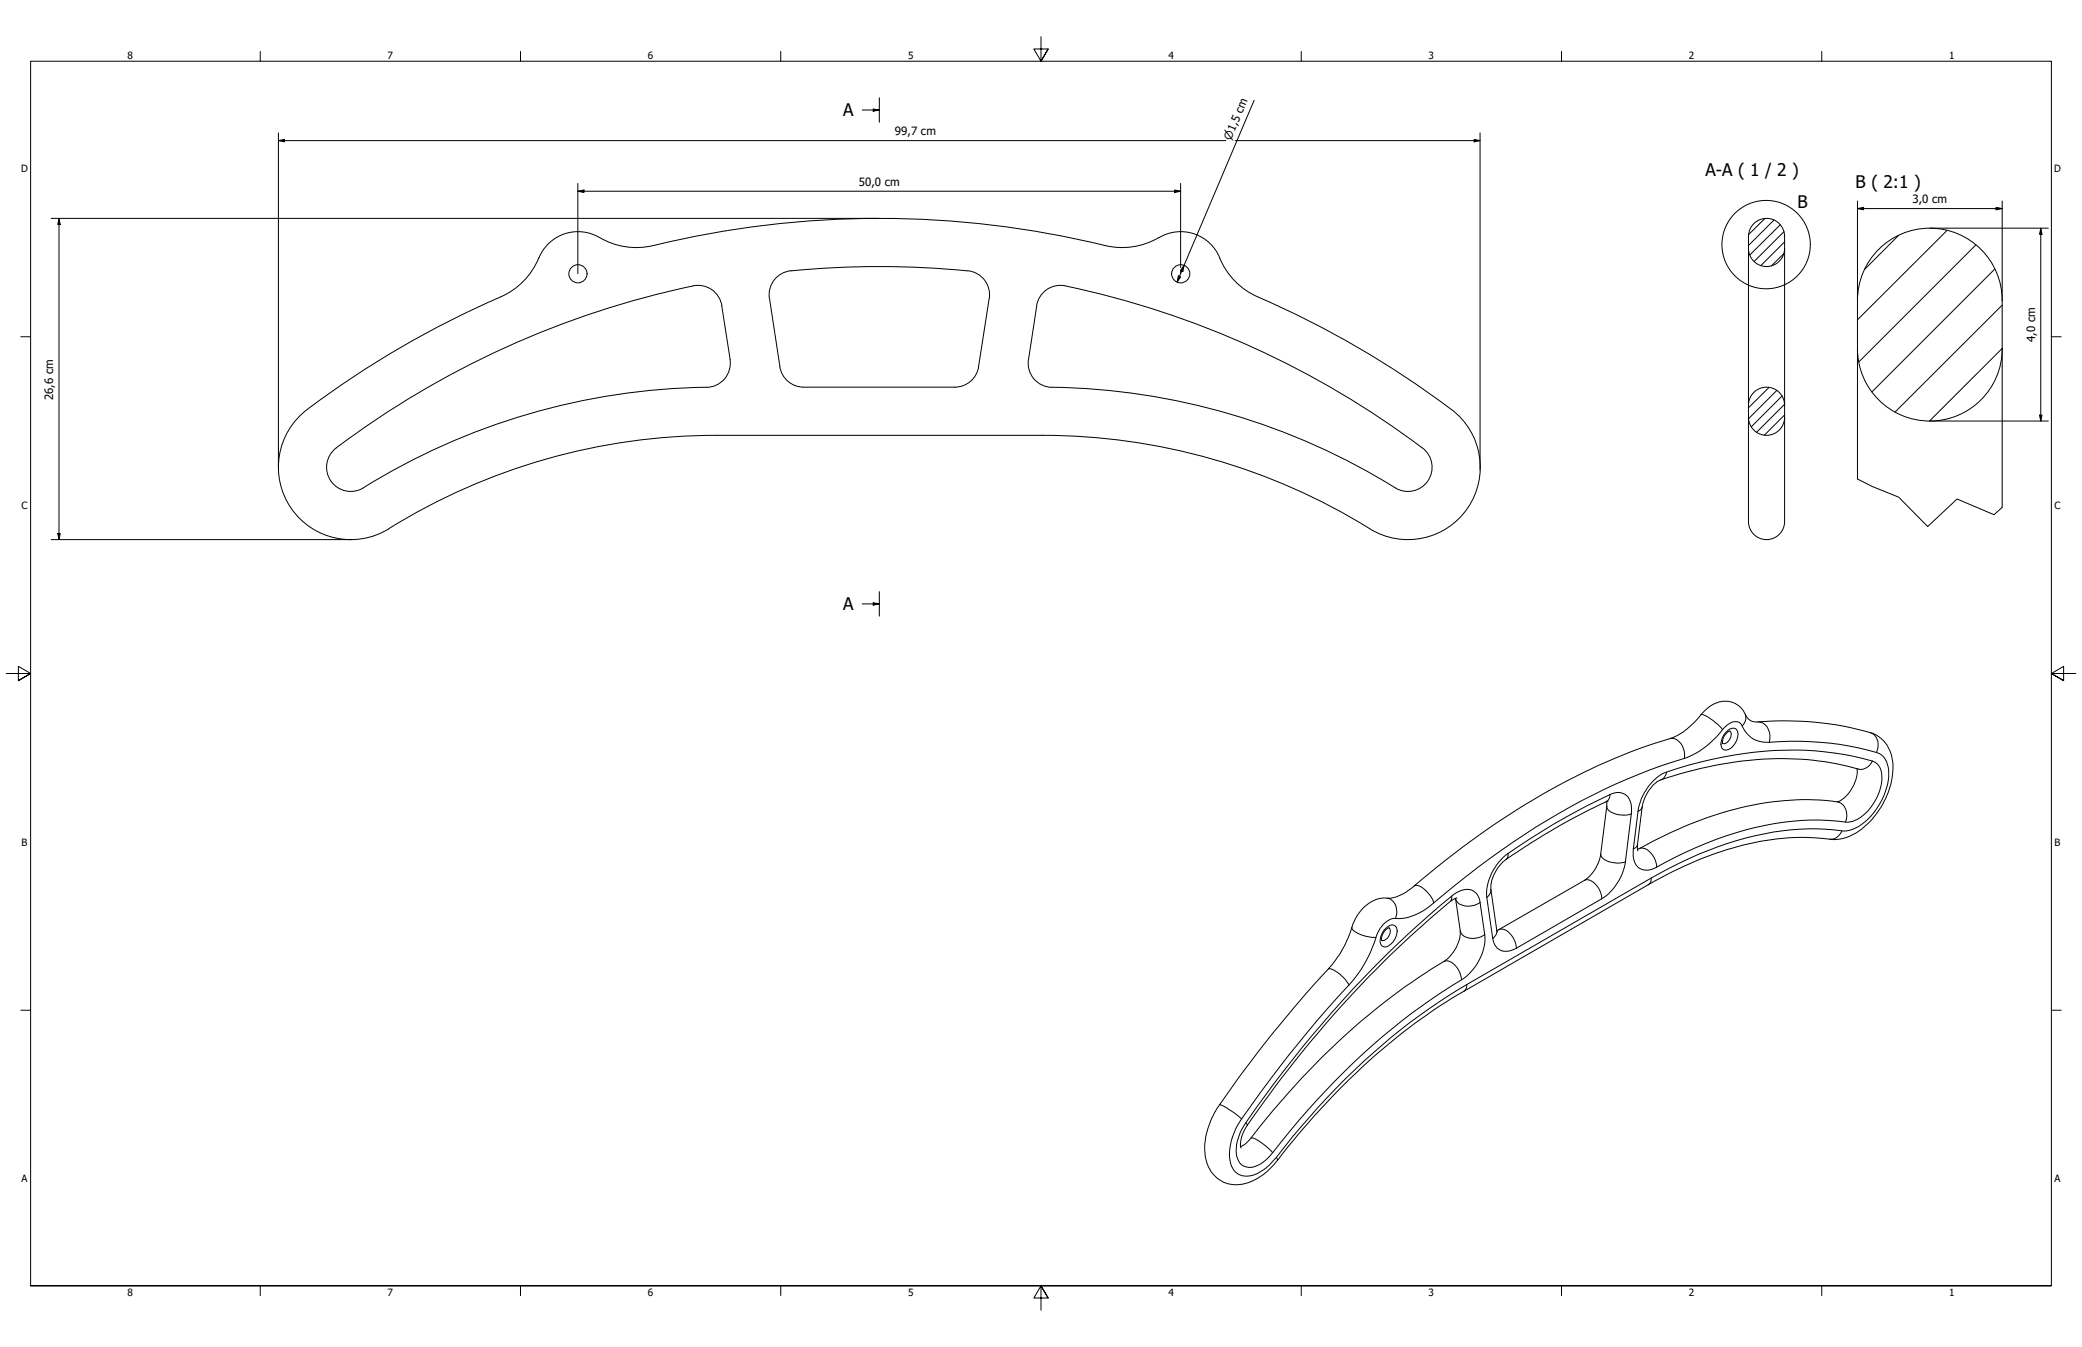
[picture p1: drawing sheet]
<svg xmlns="http://www.w3.org/2000/svg" width="864mm" height="559mm" viewBox="0 0 864 559" stroke-linecap="round" stroke-linejoin="round" font-family="sans-serif">
<!-- layer: Hatch (ISO) -->
<g fill="none" stroke="#000" stroke-width=".41">
<path d="M732 90.7l-6.7 6.6M735.8 91.3l-10.5 10.6M738.5 93.2l-12.7 12.5M740 96.1l-12.4 12.4M787.5 97.7l-14 14M807.6 95.6l-37.1 37.1M740 105.2l-5.2 5M740.2 100.3l-9.8 9.9M819.6 101.6l-48.5 48.5M827.4 111.6l-50.9 51M830.5 126.6l-44.5 44.3M830.5 144.5l-30.1 30.2"/>
<path d="M733.8 160.7l-8.5 8.5M737 162l-11.7 11.7M739.2 164.3l-12.8 12.7M740.2 172.1l-8.3 8.4M740.2 167.7l-11.6 11.6"/>
</g>
<!-- layer: Visible (ANSI) -->
<g fill="none" stroke="#000" stroke-width=".41">
<path d="M248.6 98.5a30.1 30.1 0 0 0 22.5 3.4 398.2 398.2 0 0 1 190.3 .5 30 30 0 0 0 19.4-3.9M248.7 98.6a17.5 17.5 0 0 0-25.2 8.4M480.8 98.6a17.5 17.5 0 0 1 25.2 8.4M223.5 106.9a31.4 31.4 0 0 1-19.4 17.8 388.2 388.2 0 0 0-78.3 46.5 30 30 0 0 0-4.4 40.5 30 30 0 0 0 39.9 7.6M328.1 112.4a374.8 374.8 0 0 1 73.3 0M328.1 112.3a10 10 0 0 0-9 11.5l4.4 28.3M401.4 112.3a10 10 0 0 1 8.9 11.5l-4.4 28.3M505.9 106.9a30 30 0 0 0 15.9 16.3M299.4 126.9l3.5 22.2M299.4 126.9a10 10 0 0 0-12-8.3 373.8 373.8 0 0 0-148.9 68 10 10 0 0 0-.9 13.4 10 10 0 0 0 13.2 2.4M430 126.9a10 10 0 0 1 12-8.3 374.8 374.8 0 0 1 148 67.2M430 126.9l-3.4 22.2a10 10 0 0 0 9.8 11.6"/>
<path d="M521.8 123.2a394.8 394.8 0 0 1 80.2 46.7M302.8 149.1a10 10 0 0 1-9.8 11.6M323.5 152.1a10 10 0 0 0 9.9 8.5h62.6a10 10 0 0 0 9.9-8.5M293.1 160.6a277.4 277.4 0 0 0-142.4 41.7M436.4 160.6a277.4 277.4 0 0 1 142.3 41.8M602 169.9a30 30 0 0 1 6.8 40.9 30 30 0 0 1-40.6 8.5 257.3 257.3 0 0 0-135.9-38.7M432.4 180.6h-135.3a257.4 257.4 0 0 0-135.8 38.7M590 185.8a10 10 0 0 1 2.3 13.7 10 10 0 0 1-13.6 2.9M717.5 303.3a4.9 4.9 0 0 0-2.9 5.1M770.2 318.9a14.7 14.7 0 0 1-7.8 13.7 120.1 120.1 0 0 0-61.2 9.2 235.8 235.8 0 0 0-22 10.6M770.7 319a128.3 128.3 0 0 0-65.2-.2l-2.7 .6a82.1 82.1 0 0 0-15.4 4.9 16.6 16.6 0 0 0-6.3 10.6l-1.9 15.5 .2 2.6M666.5 332.5v1.9l-2.5 19.9a16.1 16.1 0 0 1-6.8 11l-36.3 20.8"/>
<path d="M667.1 332.3a250.5 250.5 0 0 0-43.7 25.2 15.7 15.7 0 0 0-5 11.5l2.7 17.7M565.7 376.3a12.5 12.5 0 0 1 11-3.7 19.9 19.9 0 0 0 9.9-5.1 317.2 317.2 0 0 1 89.5-55.5l16.6-5.6a29.9 29.9 0 0 0 13.7-10.8 11 11 0 0 1 14-3.3 21 21 0 0 1 4.8 5.9 4.7 4.7 0 0 0 3.9 1.3 126.8 126.8 0 0 1 48.6 5.1 15.3 15.3 0 0 1 7.3 16.4 33.8 33.8 0 0 1-16.9 25.5 16.8 16.8 0 0 1-11.3 1.4 108.4 108.4 0 0 0-53.1 9.1 174.5 174.5 0 0 0-20 10l-76.5 44.2a263.6 263.6 0 0 0-70.7 61.8l-2.3 2.7a59.7 59.7 0 0 1-9.1 10.7 17.4 17.4 0 0 1-17.7 4 15.6 15.6 0 0 1-7.6-16.3 35.3 35.3 0 0 1 6.1-15.8 549.2 549.2 0 0 1 47.4-59.1 48.6 48.6 0 0 0 8.3-16.8l1.8-3.2zM603.8 372.7l1.9 13.5a15.7 15.7 0 0 1-6.8 12.7 290.3 290.3 0 0 0-77.8 70.3l-2.2 2.9a9.8 9.8 0 0 1-4.3 3.6M604.4 372.5l-1.2 .5a297.2 297.2 0 0 0-29.5 26.2 453.6 453.6 0 0 0-57.7 69.9 10 10 0 0 0-1.2 7.1M576.2 384.9a5.2 5.2 0 0 0-3.1 5.2"/>
<circle cx="239.7" cy="113.6" r="3.8"/>
<circle cx="489.8" cy="113.6" r="3.8"/>
</g>
<!-- layer: Visible Narrow (ANSI) -->
<g fill="none" stroke="#000" stroke-width=".41">
<path d="M705.5 296.5a8.4 8.4 0 0 1 5.5 2.8l3.5 3.4M723.9 296.2l.3 1.4-.2 1.4-1.4 2.2M729.1 299.5a5.9 5.9 0 0 1 5 7.5l-.2 .9M692.7 306.4a5.3 5.3 0 0 1 5.7 4.6l.4 1.8-.1 1.8M698.7 314.6a36.2 36.2 0 0 0 16.5-12.7 5.6 5.6 0 0 1 6.2-2.2l.5 .4a15 15 0 0 0 5.7 6.6l2.4 .9a23 23 0 0 0 8.1 .1 110.6 110.6 0 0 1 42 5.2 11.1 11.1 0 0 1 3.2 10.9 28.1 28.1 0 0 1-13.8 19.8l-2.3 .8a12.8 12.8 0 0 1-6.6-.1 110.9 110.9 0 0 0-51.9 8.5l-11.9 5.2-11.8 6.2M698.7 314.6a266.7 266.7 0 0 0-80.5 41.4l-14.2 10.9-9.3 7.7a22.8 22.8 0 0 1-17.2 6.5 12.5 12.5 0 0 0-7.4 9.7 52.8 52.8 0 0 1-10.5 17.8 465.7 465.7 0 0 0-46.4 58.4 21.4 21.4 0 0 0-2.4 16.7 6.9 6.9 0 0 0 9.6 3.6 21.8 21.8 0 0 0 9-7.2 278.8 278.8 0 0 1 79-71.7M716.8 302.9a2.27 2.27 0 0 1 2.4-.8 2.27 2.27 0 0 1 1.7 1.9 7.1 7.1 0 0 1-4.7 7.1 2.27 2.27 0 0 1-2.3-3.2l1.2-3.1zM717.5 303.3a3.6 3.6 0 0 1-1.7 5.1h-1.2M775.8 304a5.7 5.7 0 0 1 2.5 8.2M776.6 315.7a6.5 6.5 0 0 1 4 7.1 21.1 21.1 0 0 1-12.3 18 11.5 11.5 0 0 1-6.4-.2 115.5 115.5 0 0 0-54.2 9.2l-8.2 3.6-8.2 4.1a21.8 21.8 0 0 1-7.3 3.4 5.6 5.6 0 0 1-6.6-6.2l.1-2.6M776.6 315.7a133 133 0 0 0-67-.6l-13.7 3.7a20 20 0 0 0-7.6 3 22.9 22.9 0 0 0-8.9 14.7M776.6 315.7a5.3 5.3 0 0 1-5.9 3.3"/>
<path d="M666.5 334.4v.5a5.5 5.5 0 0 0 4.8 3.1l2.9 .2 2.5-.5M667.9 329.6a5.8 5.8 0 0 1 6.2 0 5.8 5.8 0 0 1 2.6 5.7v2.4M667.9 329.6l-.6 1.9-1.1 1.2M667.9 329.6a280 280 0 0 0-42.4 24.5M676.7 337.7l-2.5 19.8M679.4 336.5l-1.9 15.6M681.1 334.9l-.6 1.1-1.1 .5M691.3 320.3l-.8 2-1.6 1.2M762.1 332.7a5.9 5.9 0 0 1 3.4 8.3M625.5 354.1a21.2 21.2 0 0 0-8.8 18.2M625.5 354.1l-.2 1.7-.6 .7M664 354.3a5.7 5.7 0 0 0 5.9 3.7l1.8 .1 2.5-.6"/>
<path d="M674.2 357.5a22.7 22.7 0 0 1-9.8 15.4M679.2 350.4l-.7 1.1-1 .6M680 352a5.4 5.4 0 0 1 6 3.5l.7 1.7 .5 2.5M764 344.7a5.2 5.2 0 0 1-5 3.4M575.3 372.6a5.9 5.9 0 0 1 3.6 8.4M586.6 367.5a4.1 4.1 0 0 1 4.4 1.6 10.9 10.9 0 0 1 3.7 5.5M602.1 371.8v1.5l-.5 .6M603.8 372.8a5.8 5.8 0 0 0 7.7 2.8l2.4-1.2M613.9 374.4a5.7 5.7 0 0 0-8.8-4.6l-1 .5a447.3 447.3 0 0 0-88.9 98 15.9 15.9 0 0 0-1.9 12.4 5.6 5.6 0 0 0 8.6 2.7l2.1-1.3 2-1.8a328.6 328.6 0 0 1 59.6-60l16.5-11.3a24.9 24.9 0 0 0 8.2-6 20.2 20.2 0 0 0 5.6-15.2M613.9 374.4l2 13.4M616.7 372.3l2.5 17M618.4 369l-.3 1.7-1.4 1.6"/>
<path d="M657.2 365.3a4.1 4.1 0 0 1 4.9 1.9l1.5 2.3 .8 3.4M664.4 372.9l-35.4 20.5M685 364.2a2.87 2.87 0 0 1-1.3 2.8M685 364.2l-76.6 44.2M560.7 384.7a4.4 4.4 0 0 0 3.4 2.9 17.3 17.3 0 0 0 6.6 1.3M574.8 385.1a2.67 2.67 0 0 1 4.2-.6 6.5 6.5 0 0 1-4.8 8.4 2.82 2.82 0 0 1-1.5-4.1l1-2.3zM576.2 384.9a3.8 3.8 0 0 1-2.7 5.3l-.4-.1M598.9 398.9a4.8 4.8 0 0 1 5.5 2.6l1.3 2.5 .5 2.5M605.7 386.2a5.3 5.3 0 0 0 6.8 2.9l1.8-.5 1.6-.8M619.2 389.3a5.7 5.7 0 0 0 8.8 4.6l1-.5M620.9 386l-.3 1.7-1.4 1.6M621.7 385.7a5.4 5.4 0 0 1 6 3.4l.8 1.7 .5 2.6"/>
<path d="M550.9 402.1a4.4 4.4 0 0 1 4.2 1.5 15.1 15.1 0 0 1 4.5 5M608.4 408.4l-.2 1.5-1 1.3M505.9 458.3a32.1 32.1 0 0 1 9.1 5.8M516.7 465.8l.7 1M518.9 472.1a8.6 8.6 0 0 1 5.4 2.8l3.6 3.3M529.4 480.1l.5 1.2"/>
</g>
<!-- layer: Visible (ISO) -->
<path d="M725.3 103.1a7.5 7.5 0 0 0 7.4 7.5 7.5 7.5 0 0 0 7.5-7.5M770.5 124.7v74M770.5 124.7a30 30 0 0 1 30-30 30 30 0 0 1 30 30M830.5 124.7v85.8M770.5 144.7a30 30 0 0 0 30 30 30 30 0 0 0 30-30M725.3 168.1a7.5 7.5 0 0 1 7.4-7.5 7.5 7.5 0 0 1 7.5 7.5M725.3 173.1a7.5 7.5 0 0 0 7.4 7.5 7.5 7.5 0 0 0 7.5-7.5M725.3 168.1v-70a7.5 7.5 0 0 1 7.4-7.5 7.5 7.5 0 0 1 7.5 7.5v70M725.3 173.1v39.8a9.5 9.5 0 0 0 2.5 9.1 7.5 7.5 0 0 0 8.1 1.2 7.5 7.5 0 0 0 4.3-6.9v-43.2M725.3 168.1v5M740.2 168.1v5" fill="none" stroke="#000" stroke-width=".41"/>
<!-- layer: Break Line (ISO) -->
<path d="M770.5 198.7l6 3.1 11.1 4.4 12 12.2 12.2-11.4 15.3 6.5 3.4-3" fill="none" stroke="#000" stroke-width=".41"/>
<!-- layer: Section Line (ISO) -->
<path d="M357.6 45.6h7.1M362.2 45.2l2.5 .4-2.5 .5zM364.7 40.6v10.1M357.6 250.5h7.1M362.2 250l2.5 .5-2.5 .5zM364.7 245.4v10.2" fill="none" stroke="#000" stroke-width=".41"/>
<path d="M362.2 45.2l2.5 .4-2.5 .5zM362.2 250l2.5 .5-2.5 .5z" fill="#000"/>
<!-- layer: Detail Boundary (ISO) -->
<circle cx="732.6" cy="101.5" r="18.3" fill="none" stroke="#000" stroke-width=".41"/>
<!-- layer: Border (ANSI) -->
<g fill="none" stroke="#000" stroke-width=".41">
<path d="M431.8 15.2v10.2l-3-5.1h6l-3 5.1 3-5.1M107.9 21.3v4.1M215.9 21.3v4.1M323.8 21.3v4.1M539.8 21.3v4.1M647.7 21.3v4.1M755.6 21.3v4.1M8.6 139.7h4.1M850.9 139.7h4.1M2.5 279.4h10.2l-5.1-3v6l5.1-3-5.1 3M861.1 279.4h-10.2l5.1-3v6l-5.1-3 5.1 3M8.6 419.1h4.1"/>
<path d="M850.9 419.1h4.1M12.7 533.4v-508h838.2v508h-838.2h838.2M107.9 533.4v4.1M215.9 533.4v4.1M323.8 533.4v4.1M434.8 538.5l-3-5.1 3 5.1h-6l3-5.1v10.2M539.8 533.4v4.1M647.7 533.4v4.1M755.6 533.4v4.1"/>
</g>
<!-- layer: Dimension (ISO) -->
<g fill="none" stroke="#000" stroke-width=".41">
<path d="M115.5 58.3l2.5-.5v1zM115.5 58.3h393M115.5 55.1v139.2M512.3 58.3h101.6M520.2 41.7l-31.9 75.3M611.5 57.8l2.4 .5-2.4 .5zM613.9 55.1v139.7M239.7 79.3l2.5-.5v1zM239.7 79.3h250M239.7 76.1v37.4M487.3 78.8l2.4 .5-2.4 .5zM489.7 76.1v34.9"/>
<path d="M21.3 90.6h343.4M24.5 90.6l.5 2.5h-1zM24.5 90.6v133.3M770.5 86.5l2.5-.5v1zM770.5 86.5h60M770.5 83.4v41.3M800.5 94.7h49.1M828 86l2.5 .5-2.5 .5zM830.5 83.4v41.3M846.5 94.7l.5 2.5h-1zM846.5 94.7v80M488.8 114.5l.9 .4-1.4 2.1z"/>
<path d="M489.7 112.1v1.4M491.2 110.1l-.6 2.5-.9-.4zM800.5 174.7h49.1M846 172.2h1l-.5 2.5zM21.3 223.9h124.7M24 221.3h1l-.5 2.6z"/>
</g>
<path d="M115.5 58.3l2.5-.5v1zM611.5 57.8l2.4 .5-2.4 .5zM239.7 79.3l2.5-.5v1zM487.3 78.8l2.4 .5-2.4 .5zM24.5 90.6l.5 2.5h-1zM770.5 86.5l2.5-.5v1zM828 86l2.5 .5-2.5 .5zM846.5 94.7l.5 2.5h-1zM488.8 114.5l.9 .4-1.4 2.1zM491.2 110.1l-.6 2.5-.9-.4zM846 172.2h1l-.5 2.5zM24 221.3h1l-.5 2.6z" fill="#000"/>
<g font-size="7.2">
<text x="349.7" y="48.3">A</text>
<text x="707.4" y="73.2">A-A ( 1 / 2 )</text>
<text x="769.7" y="77.8">B ( 2:1 )</text>
<text x="745.7" y="86.4">B</text>
<text x="349.7" y="253.2">A</text>
</g>
<g font-size="4.7">
<text x="371.2" y="56">99,7 cm</text>
<text x="356.2" y="77">50,0 cm</text>
<text x="793.2" y="84.2">3,0 cm</text>
<text x="844.1" y="141.9" transform="rotate(-90 844.1 141.9)">4,0 cm</text>
<text x="22" y="166.1" transform="rotate(-90 22 166.1)">26,6 cm</text>
</g>
<text font-size="4.6" x="510.5" y="58.3" transform="rotate(-67 510.5 58.3)">⌀1,5 cm</text>
<g font-size="4.1">
<text x="52.8" y="24.4">8</text>
<text x="160.8" y="24.4">7</text>
<text x="268.7" y="24.4">6</text>
<text x="376.7" y="24.4">5</text>
<text x="484.6" y="24.4">4</text>
<text x="592.6" y="24.4">3</text>
<text x="700.5" y="24.4">2</text>
<text x="808.5" y="24.4">1</text>
<text x="8.7" y="71.4">D</text>
<text x="852" y="71.4">D</text>
<text x="8.9" y="211.1">C</text>
<text x="852.2" y="211.1">C</text>
<text x="8.9" y="350.8">B</text>
<text x="852.2" y="350.8">B</text>
<text x="8.9" y="490.5">A</text>
<text x="852.2" y="490.5">A</text>
<text x="52.8" y="537.5">8</text>
<text x="160.8" y="537.5">7</text>
<text x="268.7" y="537.5">6</text>
<text x="376.7" y="537.5">5</text>
<text x="484.6" y="537.5">4</text>
<text x="592.6" y="537.5">3</text>
<text x="700.5" y="537.5">2</text>
<text x="808.5" y="537.5">1</text>
</g>
</svg>
